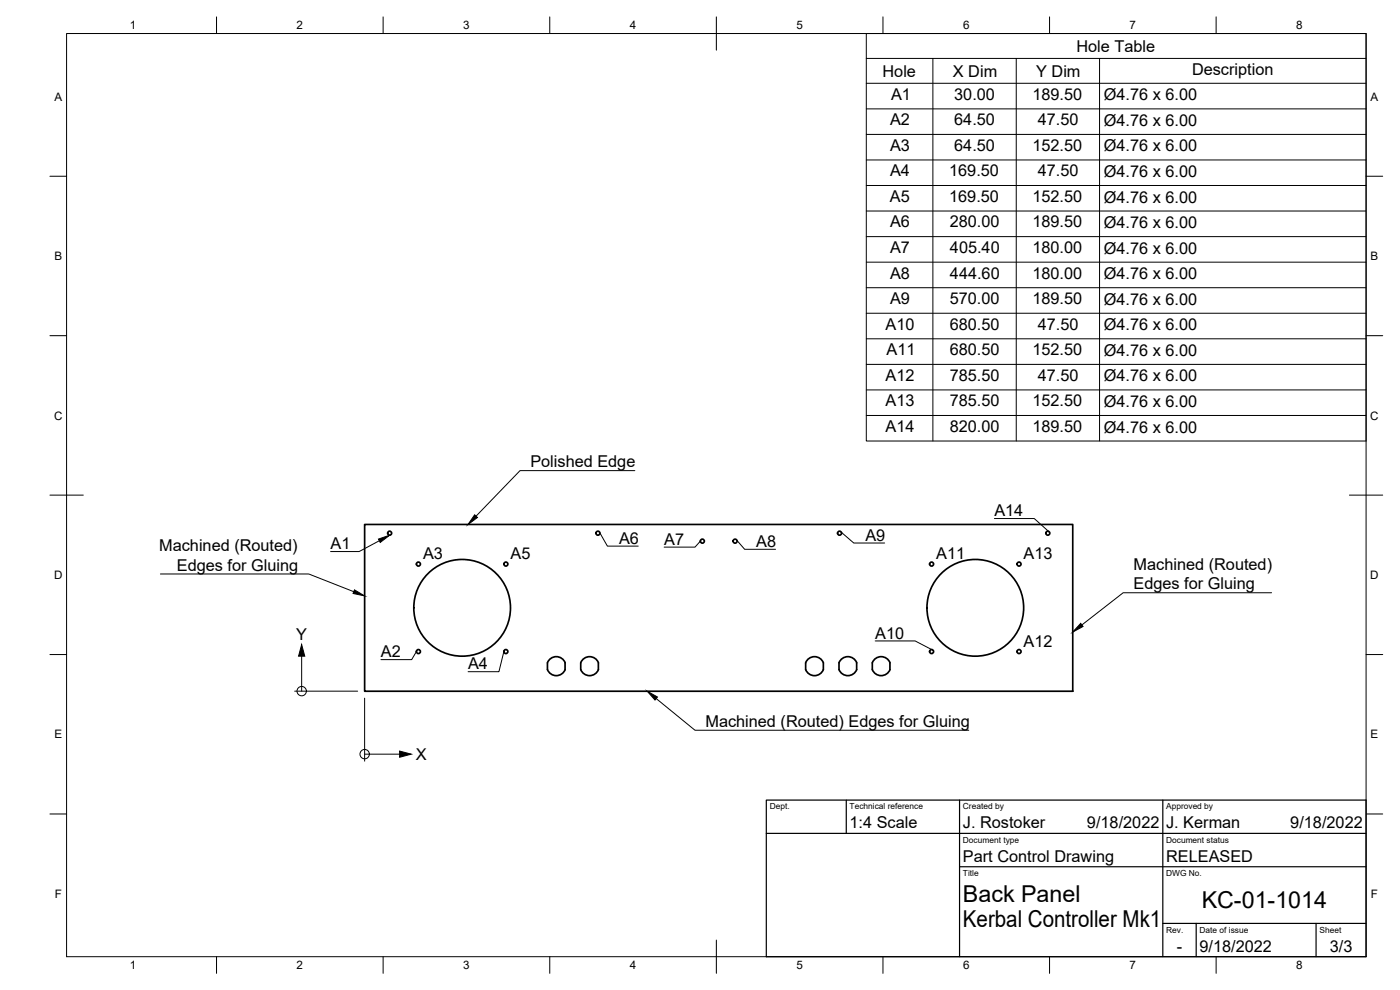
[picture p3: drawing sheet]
<svg xmlns="http://www.w3.org/2000/svg" width="420mm" height="297mm" viewBox="0 0 420 297" stroke-linecap="round" stroke-linejoin="round" font-family="sans-serif">
<!-- layer: Visible -->
<g fill="none" stroke="#000" stroke-width=".51">
<path d="M109.4 157.4h212.5v50h-212.5zM164.3 198.9a2.85 2.85 0 0 1 2.7-1.9 2.85 2.85 0 0 1 2.6 1.9M164.3 198.9v2a2.85 2.85 0 0 0 2.7 1.8 2.85 2.85 0 0 0 2.6-1.8M169.6 198.9v2M174.3 198.9a2.85 2.85 0 0 1 2.6-1.9 2.85 2.85 0 0 1 2.7 1.9M174.3 198.9v2a2.85 2.85 0 0 0 2.6 1.8 2.85 2.85 0 0 0 2.7-1.8M179.6 198.9v2M241.8 198.9a2.85 2.85 0 0 1 2.6-1.9 2.85 2.85 0 0 1 2.7 1.9M241.8 198.9v2a2.85 2.85 0 0 0 2.6 1.8 2.85 2.85 0 0 0 2.7-1.8v-2M251.8 198.9a2.85 2.85 0 0 1 2.7-1.9 2.85 2.85 0 0 1 2.6 1.9M251.8 198.9v2a2.85 2.85 0 0 0 2.7 1.8 2.85 2.85 0 0 0 2.6-1.8v-2M261.8 198.9a2.85 2.85 0 0 1 2.6-1.9 2.85 2.85 0 0 1 2.7 1.9"/>
<path d="M261.8 198.9v2a2.85 2.85 0 0 0 2.6 1.8 2.85 2.85 0 0 0 2.7-1.8v-2"/>
<circle cx="116.9" cy="160" r=".6"/>
<circle cx="179.4" cy="160" r=".6"/>
<circle cx="252" cy="160" r=".6"/>
<circle cx="314.5" cy="160" r=".6"/>
<circle cx="125.6" cy="169.2" r=".6"/>
<circle cx="151.8" cy="169.2" r=".6"/>
<circle cx="210.8" cy="162.4" r=".6"/>
<circle cx="220.6" cy="162.4" r=".6"/>
<circle cx="279.6" cy="169.2" r=".6"/>
<circle cx="305.8" cy="169.2" r=".6"/>
<circle cx="125.6" cy="195.5" r=".6"/>
<circle cx="138.7" cy="182.4" r="14.5"/>
<circle cx="151.8" cy="195.5" r=".6"/>
<circle cx="279.6" cy="195.5" r=".6"/>
<circle cx="292.7" cy="182.4" r="14.5"/>
<circle cx="305.8" cy="195.5" r=".6"/>
</g>
<!-- layer: Border -->
<g fill="none" stroke="#000" stroke-width=".3">
<path d="M20 10.1h390v276.9h-390zM65 5.1v5M115 5.1v5M165 5.1v5M215 5.1v10M265 5.1v5M315 5.1v5M365 5.1v5M15 52.9h5M410 52.9h5M15 100.7h5M410 100.7h5"/>
<path d="M15 148.6h10M405 148.6h10M15 196.4h5M410 196.4h5M15 244.2h5M410 244.2h5M65 287v5M115 287v5M165 287v5M215 282.1v9.9M265 287v5M315 287v5"/>
<path d="M365 287v5"/>
</g>
<!-- layer: TitleBlock -->
<path d="M230 240.1h180v46.9h-180zM230 250h180M254 240.1v9.9M288 240.1v46.9M349 240.1v46.9M288 260.1h122M349 277.1h61M359 277.1v9.9M395 277.1v9.9" fill="none" stroke="#000" stroke-width=".36"/>
<!-- layer: Origin Marker -->
<g fill="none" stroke="#000" stroke-width=".3">
<path d="M90.5 196.9v10.5M88.4 207.4h18.9M109.4 209.5v18.9M109.4 226.3h10.5"/>
<circle cx="90.5" cy="207.4" r="1.41"/>
<circle cx="109.4" cy="226.3" r="1.41"/>
</g>
<path d="M90.5 193.4l1 3.5h-1.9zM119.9 225.3l3.5 1-3.5 .9z" fill="#000" stroke="#000" stroke-width=".3"/>
<!-- layer: Hole Tables -->
<g fill="none" stroke="#000" stroke-width=".3">
<path d="M260 10.1h150v122.2h-150zM260 17.5h150M280 17.5v114.8M305 17.5v114.8M330 17.5v114.8M260 25h150M260 32.7h150M260 40.3h150M260 48h150M260 55.7h150M260 63.3h150M260 71h150"/>
<path d="M260 78.7h150M260 86.3h150M260 94h150M260 101.6h150M260 109.3h150M260 117h150M260 124.7h150"/>
</g>
<!-- layer: HoleIds -->
<path d="M113.6 161.7l3.3-1.1-2.8 2.2z" fill="#000" stroke="#000" stroke-width=".3"/>
<path d="M179.9 159.6l2.4 4.3h9.2M252.3 159.6l3.9 3.3h9.3M298.4 155.6h12l4.5 4M113.8 162.2l-6 3.3h-8.6M210.2 162.4l-1.6 1.8h-9.3M221 162l2.5 2.8h9.2M125 195.5l-1.5 2.4h-9.2M151.2 195.5l-1.5 6h-9.2M262.7 192.3h11.9l5.4 2.8" fill="none" stroke="#000" stroke-width=".3"/>
<!-- layer: Leaders -->
<path d="M142.5 154.5l.8 .8-2.9 2.1zM106.4 177l3 1.8-3.4-.7zM324.3 187l.7 1-3.1 1.7zM194.2 207.4l3.1 1.7-.7 .9z" fill="#000" stroke="#000" stroke-width=".3"/>
<path d="M190.5 141.2h-34.4l-13.2 13.7M48.1 172.2h44.6l13.5 5.3M381.6 177.8h-44.5l-12.4 9.7M196.9 209.6l11.7 9.5h82.1" fill="none" stroke="#000" stroke-width=".3"/>
<g font-size="7">
<text x="289" y="270.6">Back Panel</text>
<text x="360.6" y="272.3">KC-01-1014</text>
<text x="289" y="278.1">Kerbal Controller Mk1</text>
</g>
<g font-size="4.9">
<text x="323.1" y="15.5">Hole Table</text>
<text x="264.9" y="23">Hole</text>
<text x="286" y="23">X Dim</text>
<text x="311" y="23">Y Dim</text>
<text x="357.7" y="22.5">Description</text>
<text x="267.4" y="29.9">A1</text>
<text x="286.4" y="29.9">30.00</text>
<text x="309.9" y="29.9">189.50</text>
<text x="331.3" y="30.1">Ø4.76 x 6.00</text>
<text x="267.1" y="37.6">A2</text>
<text x="286.4" y="37.6">64.50</text>
<text x="311.4" y="37.6">47.50</text>
<text x="331.3" y="37.8">Ø4.76 x 6.00</text>
<text x="267.1" y="45.2">A3</text>
<text x="286.4" y="45.2">64.50</text>
<text x="309.9" y="45.2">152.50</text>
<text x="331.3" y="45.5">Ø4.76 x 6.00</text>
<text x="267.1" y="52.9">A4</text>
<text x="284.9" y="52.9">169.50</text>
<text x="311.4" y="52.9">47.50</text>
<text x="331.3" y="53.1">Ø4.76 x 6.00</text>
<text x="267.1" y="60.6">A5</text>
<text x="284.9" y="60.6">169.50</text>
<text x="309.9" y="60.6">152.50</text>
<text x="331.3" y="60.8">Ø4.76 x 6.00</text>
<text x="267.1" y="68.2">A6</text>
<text x="285.1" y="68.2">280.00</text>
<text x="309.9" y="68.2">189.50</text>
<text x="331.3" y="68.5">Ø4.76 x 6.00</text>
<text x="267.1" y="75.9">A7</text>
<text x="285.1" y="75.9">405.40</text>
<text x="309.9" y="75.9">180.00</text>
<text x="331.3" y="76.1">Ø4.76 x 6.00</text>
<text x="267.1" y="83.6">A8</text>
<text x="285.1" y="83.6">444.60</text>
<text x="309.9" y="83.6">180.00</text>
<text x="331.3" y="83.8">Ø4.76 x 6.00</text>
<text x="267.1" y="91.2">A9</text>
<text x="285" y="91.2">570.00</text>
<text x="309.9" y="91.2">189.50</text>
<text x="331.3" y="91.4">Ø4.76 x 6.00</text>
<text x="265.7" y="98.9">A10</text>
<text x="285" y="98.9">680.50</text>
<text x="311.4" y="98.9">47.50</text>
<text x="331.3" y="99.1">Ø4.76 x 6.00</text>
<text x="266.1" y="106.6">A11</text>
<text x="285" y="106.6">680.50</text>
<text x="309.9" y="106.6">152.50</text>
<text x="331.3" y="106.8">Ø4.76 x 6.00</text>
<text x="265.8" y="114.2">A12</text>
<text x="285" y="114.2">785.50</text>
<text x="311.4" y="114.2">47.50</text>
<text x="331.3" y="114.5">Ø4.76 x 6.00</text>
<text x="265.7" y="121.9">A13</text>
<text x="285" y="121.9">785.50</text>
<text x="309.9" y="121.9">152.50</text>
<text x="331.3" y="122.1">Ø4.76 x 6.00</text>
<text x="265.7" y="129.6">A14</text>
<text x="285" y="129.6">820.00</text>
<text x="309.9" y="129.6">189.50</text>
<text x="331.3" y="129.8">Ø4.76 x 6.00</text>
<text x="159.2" y="140.2">Polished Edge</text>
<text x="298.4" y="154.9">A14</text>
<text x="47.8" y="165.3">Machined (Routed)</text>
<text x="99.2" y="164.8">A1</text>
<text x="127" y="167.8">A3</text>
<text x="153.2" y="167.8">A5</text>
<text x="185.8" y="163.2">A6</text>
<text x="199.3" y="163.5">A7</text>
<text x="227" y="164.1">A8</text>
<text x="259.7" y="162.2">A9</text>
<text x="281" y="167.8">A11</text>
<text x="307.2" y="167.8">A13</text>
<text x="53.1" y="171.2">Edges for Gluing</text>
<text x="340.2" y="170.9">Machined (Routed)</text>
<text x="340.2" y="176.8">Edges for Gluing</text>
<text x="88.9" y="192">Y</text>
<text x="262.7" y="191.6">A10</text>
<text x="114.3" y="197.2">A2</text>
<text x="307.2" y="194.1">A12</text>
<text x="140.5" y="200.8">A4</text>
<text x="211.7" y="218.1">Machined (Routed) Edges for Gluing</text>
<text x="124.8" y="228">X</text>
<text x="255" y="248.5">1:4 Scale</text>
<text x="289" y="248.5">J. Rostoker</text>
<text x="326.2" y="248.5">9/18/2022</text>
<text x="350" y="248.5">J. Kerman</text>
<text x="387.2" y="248.5">9/18/2022</text>
<text x="289" y="258.6">Part Control Drawing</text>
<text x="350" y="258.6">RELEASED</text>
<text x="353.2" y="285.7">-</text>
<text x="360" y="285.5">9/18/2022</text>
<text x="399.1" y="285.7">3/3</text>
</g>
<g font-size="3.5">
<text x="39" y="8.8">1</text>
<text x="89" y="8.8">2</text>
<text x="139" y="8.8">3</text>
<text x="189" y="8.8">4</text>
<text x="239" y="8.8">5</text>
<text x="289" y="8.8">6</text>
<text x="339" y="8.8">7</text>
<text x="389" y="8.8">8</text>
<text x="16.3" y="30.2">A</text>
<text x="411.3" y="30.2">A</text>
<text x="16.3" y="78">B</text>
<text x="411.3" y="78">B</text>
<text x="16.2" y="125.9">C</text>
<text x="411.2" y="125.9">C</text>
<text x="16.2" y="173.7">D</text>
<text x="411.2" y="173.7">D</text>
<text x="16.3" y="221.6">E</text>
<text x="411.3" y="221.6">E</text>
<text x="16.4" y="269.4">F</text>
<text x="411.4" y="269.4">F</text>
<text x="39" y="290.8">1</text>
<text x="89" y="290.8">2</text>
<text x="139" y="290.8">3</text>
<text x="189" y="290.8">4</text>
<text x="239" y="290.8">5</text>
<text x="289" y="290.8">6</text>
<text x="339" y="290.8">7</text>
<text x="389" y="290.8">8</text>
</g>
<g font-size="2.5">
<text x="231" y="242.9">Dept.</text>
<text x="255" y="242.9">Technical reference</text>
<text x="289" y="242.9">Created by</text>
<text x="350" y="242.9">Approved by</text>
<text x="289" y="252.8">Document type</text>
<text x="350" y="252.8">Document status</text>
<text x="289" y="262.9">Title</text>
<text x="350" y="262.9">DWG No.</text>
<text x="350" y="279.9">Rev.</text>
<text x="360" y="279.9">Date of issue</text>
<text x="396" y="279.9">Sheet</text>
</g>
</svg>
